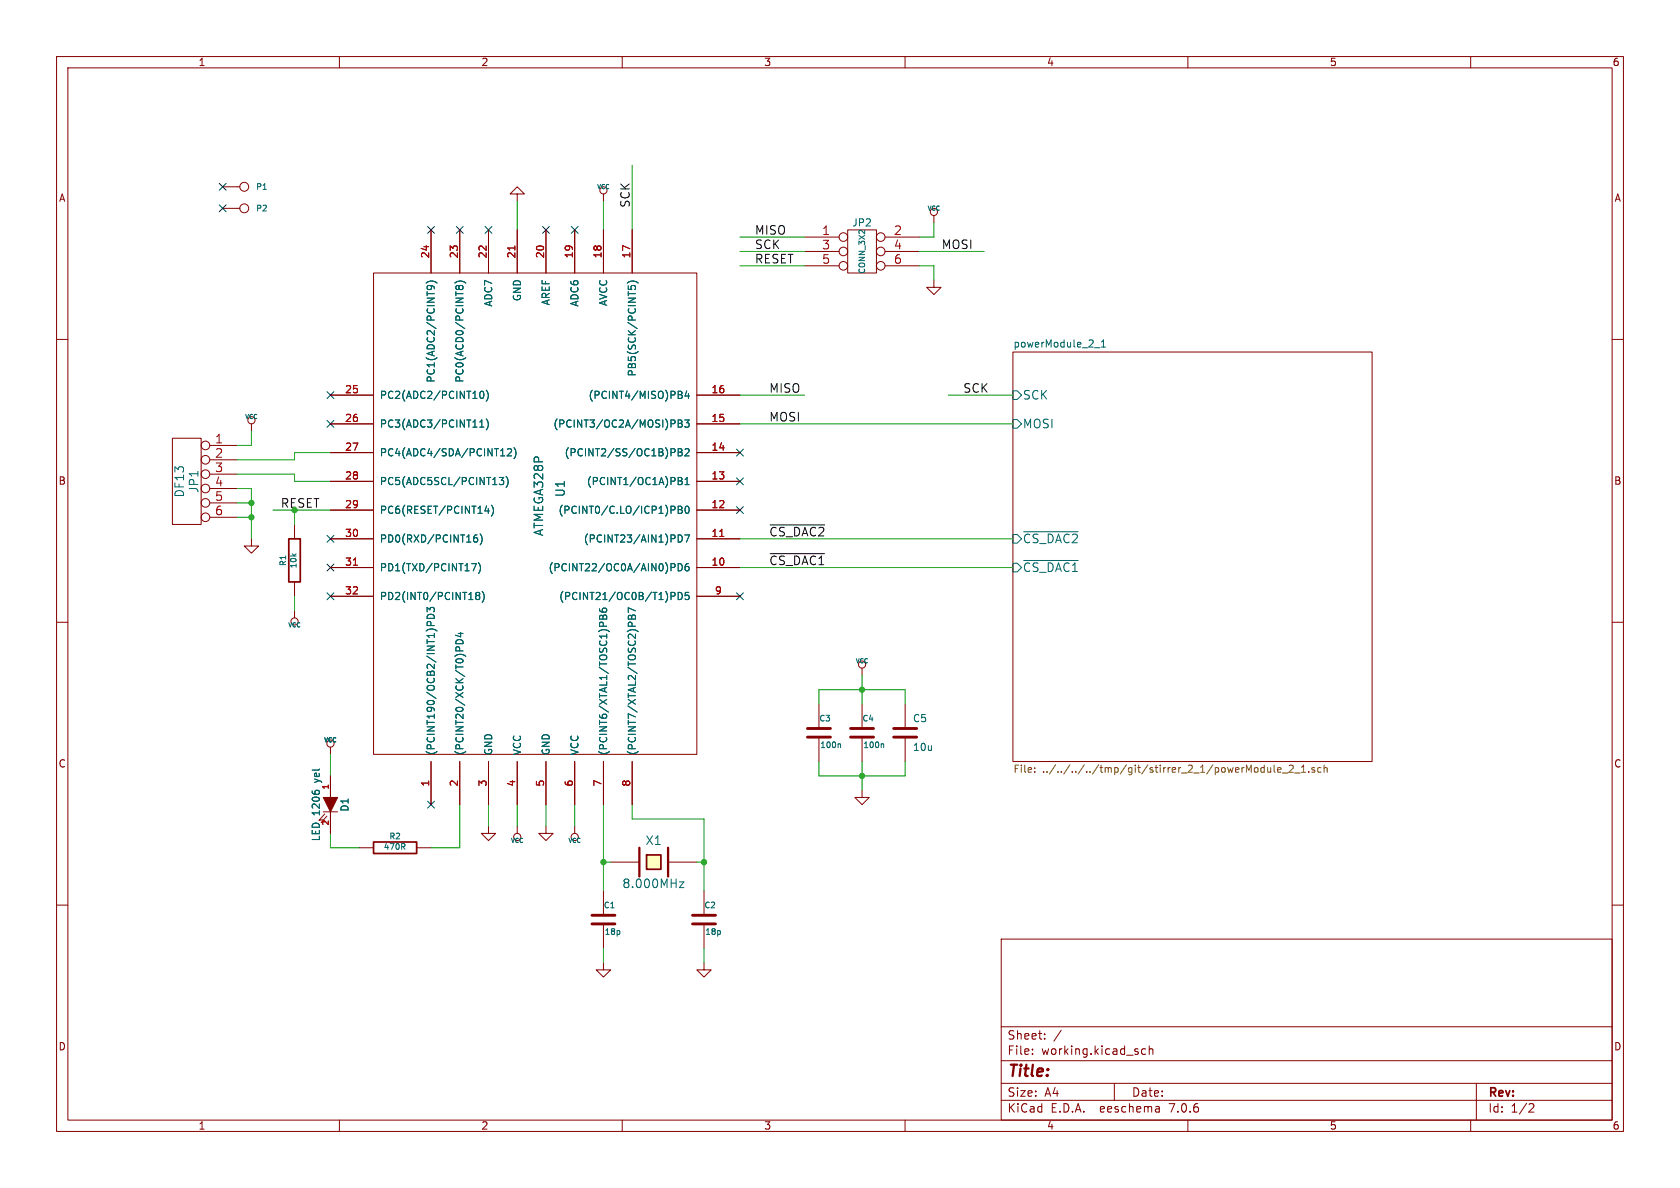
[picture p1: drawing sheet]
(kicad_sch (version 20230121) (generator eeschema)

 (paper "A4")

 (lib_symbols
  (symbol "stirrer_2_1-rescue:ATMEGA328/P_32TQFP" (pin_names (offset 1.016)) (in_bom yes) (on_board yes)
   (property "Reference" "U" (at 1.27 -5.08 0) (effects (font (size 1.524 1.524))))
   (property "Value" "ATMEGA328/P_32TQFP" (at 0 -1.27 0) (effects (font (size 1.524 1.524))))
   (property "Footprint" "" (at 0 0 0) (effects (font (size 1.524 1.524))))
   (property "Datasheet" "" (at 0 0 0) (effects (font (size 1.524 1.524))))
   (symbol "ATMEGA328/P_32TQFP_0_1"
    (rectangle (start -45.72 27.94) (end 39.37 -29.21) (stroke (width 0) (type solid)) (fill (type none))))
   (symbol "ATMEGA328/P_32TQFP_1_1"
    (pin passive line (at -54.61 17.78 0) (length 7.62) (name "(PCINT190/OCB2/INT1)PD3" (effects (font (size 1.27 1.27)))) (number "1" (effects (font (size 1.27 1.27)))))
    (pin passive line (at -12.7 -36.83 90) (length 7.62) (name "(PCINT22/OC0A/AIN0)PD6" (effects (font (size 1.27 1.27)))) (number "10" (effects (font (size 1.27 1.27)))))
    (pin passive line (at -7.62 -36.83 90) (length 7.62) (name "(PCINT23/AIN1)PD7" (effects (font (size 1.27 1.27)))) (number "11" (effects (font (size 1.27 1.27)))))
    (pin passive line (at -2.54 -36.83 90) (length 7.62) (name "(PCINT0/C.LO/ICP1)PB0" (effects (font (size 1.27 1.27)))) (number "12" (effects (font (size 1.27 1.27)))))
    (pin passive line (at 2.54 -36.83 90) (length 7.62) (name "(PCINT1/OC1A)PB1" (effects (font (size 1.27 1.27)))) (number "13" (effects (font (size 1.27 1.27)))))
    (pin passive line (at 7.62 -36.83 90) (length 7.62) (name "(PCINT2/SS/OC1B)PB2" (effects (font (size 1.27 1.27)))) (number "14" (effects (font (size 1.27 1.27)))))
    (pin passive line (at 12.7 -36.83 90) (length 7.62) (name "(PCINT3/OC2A/MOSI)PB3" (effects (font (size 1.27 1.27)))) (number "15" (effects (font (size 1.27 1.27)))))
    (pin passive line (at 17.78 -36.83 90) (length 7.62) (name "(PCINT4/MISO)PB4" (effects (font (size 1.27 1.27)))) (number "16" (effects (font (size 1.27 1.27)))))
    (pin passive line (at 46.99 -17.78 180) (length 7.62) (name "PB5(SCK/PCINT5)" (effects (font (size 1.27 1.27)))) (number "17" (effects (font (size 1.27 1.27)))))
    (pin passive line (at 46.99 -12.7 180) (length 7.62) (name "AVCC" (effects (font (size 1.27 1.27)))) (number "18" (effects (font (size 1.27 1.27)))))
    (pin passive line (at 46.99 -7.62 180) (length 7.62) (name "ADC6" (effects (font (size 1.27 1.27)))) (number "19" (effects (font (size 1.27 1.27)))))
    (pin passive line (at -54.61 12.7 0) (length 7.62) (name "(PCINT20/XCK/T0)PD4" (effects (font (size 1.27 1.27)))) (number "2" (effects (font (size 1.27 1.27)))))
    (pin passive line (at 46.99 -2.54 180) (length 7.62) (name "AREF" (effects (font (size 1.27 1.27)))) (number "20" (effects (font (size 1.27 1.27)))))
    (pin passive line (at 46.99 2.54 180) (length 7.62) (name "GND" (effects (font (size 1.27 1.27)))) (number "21" (effects (font (size 1.27 1.27)))))
    (pin passive line (at 46.99 7.62 180) (length 7.62) (name "ADC7" (effects (font (size 1.27 1.27)))) (number "22" (effects (font (size 1.27 1.27)))))
    (pin passive line (at 46.99 12.7 180) (length 7.62) (name "PC0(ACD0/PCINT8)" (effects (font (size 1.27 1.27)))) (number "23" (effects (font (size 1.27 1.27)))))
    (pin passive line (at 46.99 17.78 180) (length 7.62) (name "PC1(ADC2/PCINT9)" (effects (font (size 1.27 1.27)))) (number "24" (effects (font (size 1.27 1.27)))))
    (pin passive line (at 17.78 35.56 270) (length 7.62) (name "PC2(ADC2/PCINT10)" (effects (font (size 1.27 1.27)))) (number "25" (effects (font (size 1.27 1.27)))))
    (pin passive line (at 12.7 35.56 270) (length 7.62) (name "PC3(ADC3/PCINT11)" (effects (font (size 1.27 1.27)))) (number "26" (effects (font (size 1.27 1.27)))))
    (pin passive line (at 7.62 35.56 270) (length 7.62) (name "PC4(ADC4/SDA/PCINT12)" (effects (font (size 1.27 1.27)))) (number "27" (effects (font (size 1.27 1.27)))))
    (pin passive line (at 2.54 35.56 270) (length 7.62) (name "PC5(ADC5SCL/PCINT13)" (effects (font (size 1.27 1.27)))) (number "28" (effects (font (size 1.27 1.27)))))
    (pin passive line (at -2.54 35.56 270) (length 7.62) (name "PC6(RESET/PCINT14)" (effects (font (size 1.27 1.27)))) (number "29" (effects (font (size 1.27 1.27)))))
    (pin passive line (at -54.61 7.62 0) (length 7.62) (name "GND" (effects (font (size 1.27 1.27)))) (number "3" (effects (font (size 1.27 1.27)))))
    (pin passive line (at -7.62 35.56 270) (length 7.62) (name "PD0(RXD/PCINT16)" (effects (font (size 1.27 1.27)))) (number "30" (effects (font (size 1.27 1.27)))))
    (pin passive line (at -12.7 35.56 270) (length 7.62) (name "PD1(TXD/PCINT17)" (effects (font (size 1.27 1.27)))) (number "31" (effects (font (size 1.27 1.27)))))
    (pin passive line (at -17.78 35.56 270) (length 7.62) (name "PD2(INT0/PCINT18)" (effects (font (size 1.27 1.27)))) (number "32" (effects (font (size 1.27 1.27)))))
    (pin passive line (at -54.61 2.54 0) (length 7.62) (name "VCC" (effects (font (size 1.27 1.27)))) (number "4" (effects (font (size 1.27 1.27)))))
    (pin passive line (at -54.61 -2.54 0) (length 7.62) (name "GND" (effects (font (size 1.27 1.27)))) (number "5" (effects (font (size 1.27 1.27)))))
    (pin passive line (at -54.61 -7.62 0) (length 7.62) (name "VCC" (effects (font (size 1.27 1.27)))) (number "6" (effects (font (size 1.27 1.27)))))
    (pin passive line (at -54.61 -12.7 0) (length 7.62) (name "(PCINT6/XTAL1/TOSC1)PB6" (effects (font (size 1.27 1.27)))) (number "7" (effects (font (size 1.27 1.27)))))
    (pin passive line (at -54.61 -17.78 0) (length 7.62) (name "(PCINT7/XTAL2/TOSC2)PB7" (effects (font (size 1.27 1.27)))) (number "8" (effects (font (size 1.27 1.27)))))
    (pin passive line (at -17.78 -36.83 90) (length 7.62) (name "(PCINT21/OC0B/T1)PD5" (effects (font (size 1.27 1.27)))) (number "9" (effects (font (size 1.27 1.27)))))))
  (symbol "stirrer_2_1-rescue:C" (pin_numbers hide) (pin_names (offset 0.254)) (in_bom yes) (on_board yes)
   (property "Reference" "C" (at 1.27 2.54 0) (effects (font (size 1.27 1.27)) (justify left)))
   (property "Value" "C" (at 1.27 -2.54 0) (effects (font (size 1.27 1.27)) (justify left)))
   (property "Footprint" "" (at 0.9652 -3.81 0) (effects (font (size 0.762 0.762))))
   (property "Datasheet" "" (at 0 0 0) (effects (font (size 1.524 1.524))))
   (symbol "C_0_1"
    (polyline (pts (xy -2.032 -0.762) (xy 2.032 -0.762)) (stroke (width 0.508) (type solid)) (fill (type none)))
    (polyline (pts (xy -2.032 0.762) (xy 2.032 0.762)) (stroke (width 0.508) (type solid)) (fill (type none))))
   (symbol "C_1_1"
    (pin passive line (at 0 5.08 270) (length 4.318) (name "~" (effects (font (size 1.016 1.016)))) (number "1" (effects (font (size 1.016 1.016)))))
    (pin passive line (at 0 -5.08 90) (length 4.318) (name "~" (effects (font (size 1.016 1.016)))) (number "2" (effects (font (size 1.016 1.016)))))))
  (symbol "stirrer_2_1-rescue:CONN_1" (pin_numbers hide) (pin_names (offset 0.762) hide) (in_bom yes) (on_board yes)
   (property "Reference" "P" (at 2.032 0 0) (effects (font (size 1.016 1.016)) (justify left)))
   (property "Value" "CONN_1" (at 0 1.397 0) (effects (font (size 0.762 0.762)) hide))
   (property "Footprint" "" (at 0 0 0) (effects (font (size 1.524 1.524))))
   (property "Datasheet" "" (at 0 0 0) (effects (font (size 1.524 1.524))))
   (symbol "CONN_1_0_1"
    (polyline (pts (xy -0.762 0) (xy -1.27 0)) (stroke (width 0) (type solid)) (fill (type none)))
    (circle (center 0 0) (radius 0.7874) (stroke (width 0) (type solid)) (fill (type none))))
   (symbol "CONN_1_1_1"
    (pin passive line (at -3.81 0 0) (length 2.54) (name "1" (effects (font (size 1.524 1.524)))) (number "1" (effects (font (size 1.524 1.524)))))))
  (symbol "stirrer_2_1-rescue:CONN_3X2" (pin_names (offset 1.016) hide) (in_bom yes) (on_board yes)
   (property "Reference" "P" (at 0 6.35 0) (effects (font (size 1.27 1.27))))
   (property "Value" "CONN_3X2" (at 0 1.27 90) (effects (font (size 1.016 1.016))))
   (property "Footprint" "" (at 0 0 0) (effects (font (size 1.524 1.524))))
   (property "Datasheet" "" (at 0 0 0) (effects (font (size 1.524 1.524))))
   (symbol "CONN_3X2_0_1"
    (rectangle (start -2.54 5.08) (end 2.54 -2.54) (stroke (width 0) (type solid)) (fill (type none))))
   (symbol "CONN_3X2_1_1"
    (pin passive inverted (at -10.16 3.81 0) (length 7.62) (name "1" (effects (font (size 1.524 1.524)))) (number "1" (effects (font (size 1.524 1.524)))))
    (pin passive inverted (at 10.16 3.81 180) (length 7.62) (name "2" (effects (font (size 1.524 1.524)))) (number "2" (effects (font (size 1.524 1.524)))))
    (pin passive inverted (at -10.16 1.27 0) (length 7.62) (name "3" (effects (font (size 1.524 1.524)))) (number "3" (effects (font (size 1.524 1.524)))))
    (pin passive inverted (at 10.16 1.27 180) (length 7.62) (name "4" (effects (font (size 1.524 1.524)))) (number "4" (effects (font (size 1.524 1.524)))))
    (pin passive inverted (at -10.16 -1.27 0) (length 7.62) (name "5" (effects (font (size 1.524 1.524)))) (number "5" (effects (font (size 1.524 1.524)))))
    (pin passive inverted (at 10.16 -1.27 180) (length 7.62) (name "6" (effects (font (size 1.524 1.524)))) (number "6" (effects (font (size 1.524 1.524)))))))
  (symbol "stirrer_2_1-rescue:CONN_6" (pin_names (offset 0.762) hide) (in_bom yes) (on_board yes)
   (property "Reference" "P" (at -1.27 0 90) (effects (font (size 1.524 1.524))))
   (property "Value" "CONN_6" (at 1.27 0 90) (effects (font (size 1.524 1.524))))
   (property "Footprint" "" (at 0 0 0) (effects (font (size 1.524 1.524))))
   (property "Datasheet" "" (at 0 0 0) (effects (font (size 1.524 1.524))))
   (symbol "CONN_6_0_1"
    (rectangle (start -2.54 7.62) (end 2.54 -7.62) (stroke (width 0) (type solid)) (fill (type none))))
   (symbol "CONN_6_1_1"
    (pin passive inverted (at -8.89 6.35 0) (length 6.35) (name "1" (effects (font (size 1.524 1.524)))) (number "1" (effects (font (size 1.524 1.524)))))
    (pin passive inverted (at -8.89 3.81 0) (length 6.35) (name "2" (effects (font (size 1.524 1.524)))) (number "2" (effects (font (size 1.524 1.524)))))
    (pin passive inverted (at -8.89 1.27 0) (length 6.35) (name "3" (effects (font (size 1.524 1.524)))) (number "3" (effects (font (size 1.524 1.524)))))
    (pin passive inverted (at -8.89 -1.27 0) (length 6.35) (name "4" (effects (font (size 1.524 1.524)))) (number "4" (effects (font (size 1.524 1.524)))))
    (pin passive inverted (at -8.89 -3.81 0) (length 6.35) (name "5" (effects (font (size 1.524 1.524)))) (number "5" (effects (font (size 1.524 1.524)))))
    (pin passive inverted (at -8.89 -6.35 0) (length 6.35) (name "6" (effects (font (size 1.524 1.524)))) (number "6" (effects (font (size 1.524 1.524)))))))
  (symbol "stirrer_2_1-rescue:CRYSTAL" (pin_numbers hide) (pin_names (offset 1.016) hide) (in_bom yes) (on_board yes)
   (property "Reference" "X" (at 0 3.81 0) (effects (font (size 1.27 1.27))))
   (property "Value" "CRYSTAL" (at 0 -3.81 0) (effects (font (size 1.27 1.27))))
   (property "Footprint" "" (at 0 0 0) (effects (font (size 1.524 1.524))))
   (property "Datasheet" "" (at 0 0 0) (effects (font (size 1.524 1.524))))
   (symbol "CRYSTAL_0_1"
    (polyline (pts (xy -2.54 2.54) (xy -2.54 -2.54)) (stroke (width 0.4064) (type solid)) (fill (type none)))
    (polyline (pts (xy 2.54 2.54) (xy 2.54 -2.54)) (stroke (width 0.4064) (type solid)) (fill (type none)))
    (polyline (pts (xy -1.27 1.27) (xy 1.27 1.27) (xy 1.27 -1.27) (xy -1.27 -1.27) (xy -1.27 1.27)) (stroke (width 0.3048) (type solid)) (fill (type background))))
   (symbol "CRYSTAL_1_1"
    (pin passive line (at -7.62 0 0) (length 5.08) (name "1" (effects (font (size 1.016 1.016)))) (number "1" (effects (font (size 1.016 1.016)))))
    (pin passive line (at 7.62 0 180) (length 5.08) (name "2" (effects (font (size 1.016 1.016)))) (number "2" (effects (font (size 1.016 1.016)))))))
  (symbol "stirrer_2_1-rescue:GND" (power) (pin_names (offset 0)) (in_bom yes) (on_board yes)
   (property "Reference" "#PWR" (at 0 -6.35 0) (effects (font (size 1.524 1.524)) hide))
   (property "Value" "GND" (at 0 -3.81 0) (effects (font (size 1.524 1.524))))
   (property "Footprint" "" (at 0 0 0) (effects (font (size 1.524 1.524))))
   (property "Datasheet" "" (at 0 0 0) (effects (font (size 1.524 1.524))))
   (symbol "GND_0_1"
    (polyline (pts (xy 0 0) (xy 0 -1.27) (xy 1.27 -1.27) (xy 0 -2.54) (xy -1.27 -1.27) (xy 0 -1.27)) (stroke (width 0) (type solid)) (fill (type none))))
   (symbol "GND_1_1"
    (pin power_in line (at 0 0 270) (length 0) hide (name "GND" (effects (font (size 1.27 1.27)))) (number "1" (effects (font (size 1.27 1.27)))))))
  (symbol "stirrer_2_1-rescue:LED" (pin_names (offset 1.016) hide) (in_bom yes) (on_board yes)
   (property "Reference" "D" (at 0 2.54 0) (effects (font (size 1.27 1.27))))
   (property "Value" "LED" (at 0 -2.54 0) (effects (font (size 1.27 1.27))))
   (property "Footprint" "" (at 0 0 0) (effects (font (size 1.524 1.524))))
   (property "Datasheet" "" (at 0 0 0) (effects (font (size 1.524 1.524))))
   (symbol "LED_0_1"
    (polyline (pts (xy 1.27 1.27) (xy 1.27 -1.27)) (stroke (width 0) (type solid)) (fill (type none)))
    (polyline (pts (xy -1.27 1.27) (xy 1.27 0) (xy -1.27 -1.27)) (stroke (width 0) (type solid)) (fill (type outline)))
    (polyline (pts (xy 1.651 -1.016) (xy 2.794 -2.032) (xy 2.667 -1.397)) (stroke (width 0) (type solid)) (fill (type none)))
    (polyline (pts (xy 2.032 -0.635) (xy 3.175 -1.651) (xy 3.048 -1.016)) (stroke (width 0) (type solid)) (fill (type none))))
   (symbol "LED_1_1"
    (pin passive line (at -5.08 0 0) (length 3.81) (name "A" (effects (font (size 1.016 1.016)))) (number "1" (effects (font (size 1.016 1.016)))))
    (pin passive line (at 5.08 0 180) (length 3.81) (name "K" (effects (font (size 1.016 1.016)))) (number "2" (effects (font (size 1.016 1.016)))))))
  (symbol "stirrer_2_1-rescue:R" (pin_numbers hide) (pin_names (offset 0)) (in_bom yes) (on_board yes)
   (property "Reference" "R" (at 2.032 0 90) (effects (font (size 1.27 1.27))))
   (property "Value" "R" (at 0.1778 0.0254 90) (effects (font (size 1.27 1.27))))
   (property "Footprint" "" (at -1.778 0 90) (effects (font (size 0.762 0.762))))
   (property "Datasheet" "" (at 0 0 0) (effects (font (size 0.762 0.762))))
   (symbol "R_0_1"
    (rectangle (start -1.016 3.81) (end 1.016 -3.81) (stroke (width 0.3048) (type solid)) (fill (type none))))
   (symbol "R_1_1"
    (pin passive line (at 0 6.35 270) (length 2.54) (name "~" (effects (font (size 1.524 1.524)))) (number "1" (effects (font (size 1.524 1.524)))))
    (pin passive line (at 0 -6.35 90) (length 2.54) (name "~" (effects (font (size 1.524 1.524)))) (number "2" (effects (font (size 1.524 1.524)))))))
  (symbol "stirrer_2_1-rescue:VCC" (power) (pin_names (offset 0)) (in_bom yes) (on_board yes)
   (property "Reference" "#PWR" (at 0 -3.81 0) (effects (font (size 1.524 1.524)) hide))
   (property "Value" "VCC" (at 0 3.81 0) (effects (font (size 1.524 1.524))))
   (property "Footprint" "" (at 0 0 0) (effects (font (size 1.524 1.524))))
   (property "Datasheet" "" (at 0 0 0) (effects (font (size 1.524 1.524))))
   (symbol "VCC_0_1"
    (polyline (pts (xy 0 0) (xy 0 1.27)) (stroke (width 0) (type solid)) (fill (type none)))
    (circle (center 0 1.905) (radius 0.635) (stroke (width 0) (type solid)) (fill (type none))))
   (symbol "VCC_1_1"
    (pin power_in line (at 0 0 90) (length 0) hide (name "VCC" (effects (font (size 1.27 1.27)))) (number "1" (effects (font (size 1.27 1.27))))))))

 (junction (at 152.4 137.16) (diameter 0) (color 0 0 0 0))
 (junction (at 152.4 121.92) (diameter 0) (color 0 0 0 0))
 (junction (at 124.46 152.4) (diameter 0) (color 0 0 0 0))
 (junction (at 106.68 152.4) (diameter 0) (color 0 0 0 0))
 (junction (at 52.07 90.17) (diameter 0) (color 0 0 0 0))
 (junction (at 44.45 91.44) (diameter 0) (color 0 0 0 0))
 (junction (at 44.45 88.9) (diameter 0) (color 0 0 0 0))

 (no_connect (at 76.2 40.64))
 (no_connect (at 101.6 40.64))
 (no_connect (at 130.81 90.17))
 (no_connect (at 58.42 69.85))
 (no_connect (at 39.37 36.83))
 (no_connect (at 86.36 40.64))
 (no_connect (at 130.81 105.41))
 (no_connect (at 96.52 40.64))
 (no_connect (at 130.81 85.09))
 (no_connect (at 130.81 80.01))
 (no_connect (at 58.42 105.41))
 (no_connect (at 58.42 95.25))
 (no_connect (at 39.37 33.02))
 (no_connect (at 76.2 142.24))
 (no_connect (at 58.42 100.33))
 (no_connect (at 81.28 40.64))
 (no_connect (at 58.42 74.93))

 (wire (pts (xy 41.91 83.82) (xy 52.07 83.82)) (stroke (width 0) (type default)))
 (wire (pts (xy 106.68 142.24) (xy 106.68 152.4)) (stroke (width 0) (type default)))
 (wire (pts (xy 106.68 152.4) (xy 106.68 157.48)) (stroke (width 0) (type default)))
 (wire (pts (xy 152.4 134.62) (xy 152.4 137.16)) (stroke (width 0) (type default)))
 (wire (pts (xy 152.4 137.16) (xy 160.02 137.16)) (stroke (width 0) (type default)))
 (wire (pts (xy 160.02 121.92) (xy 160.02 124.46)) (stroke (width 0) (type default)))
 (wire (pts (xy 106.68 40.64) (xy 106.68 35.56)) (stroke (width 0) (type default)))
 (wire (pts (xy 142.24 44.45) (xy 130.81 44.45)) (stroke (width 0) (type default)))
 (wire (pts (xy 96.52 142.24) (xy 96.52 146.05)) (stroke (width 0) (type default)))
 (wire (pts (xy 52.07 81.28) (xy 52.07 80.01)) (stroke (width 0) (type default)))
 (wire (pts (xy 124.46 152.4) (xy 124.46 157.48)) (stroke (width 0) (type default)))
 (wire (pts (xy 124.46 144.78) (xy 124.46 152.4)) (stroke (width 0) (type default)))
 (wire (pts (xy 179.07 69.85) (xy 167.64 69.85)) (stroke (width 0) (type default)))
 (wire (pts (xy 130.81 95.25) (xy 179.07 95.25)) (stroke (width 0) (type default)))
 (wire (pts (xy 111.76 144.78) (xy 124.46 144.78)) (stroke (width 0) (type default)))
 (wire (pts (xy 44.45 78.74) (xy 44.45 76.2)) (stroke (width 0) (type default)))
 (wire (pts (xy 130.81 74.93) (xy 179.07 74.93)) (stroke (width 0) (type default)))
 (wire (pts (xy 142.24 46.99) (xy 130.81 46.99)) (stroke (width 0) (type default)))
 (wire (pts (xy 52.07 105.41) (xy 52.07 107.95)) (stroke (width 0) (type default)))
 (wire (pts (xy 52.07 80.01) (xy 58.42 80.01)) (stroke (width 0) (type default)))
 (wire (pts (xy 44.45 91.44) (xy 44.45 95.25)) (stroke (width 0) (type default)))
 (wire (pts (xy 111.76 142.24) (xy 111.76 144.78)) (stroke (width 0) (type default)))
 (wire (pts (xy 52.07 92.71) (xy 52.07 90.17)) (stroke (width 0) (type default)))
 (wire (pts (xy 81.28 142.24) (xy 81.28 149.86)) (stroke (width 0) (type default)))
 (wire (pts (xy 152.4 119.38) (xy 152.4 121.92)) (stroke (width 0) (type default)))
 (wire (pts (xy 106.68 152.4) (xy 107.95 152.4)) (stroke (width 0) (type default)))
 (wire (pts (xy 124.46 152.4) (xy 123.19 152.4)) (stroke (width 0) (type default)))
 (wire (pts (xy 165.1 41.91) (xy 165.1 39.37)) (stroke (width 0) (type default)))
 (wire (pts (xy 44.45 86.36) (xy 44.45 88.9)) (stroke (width 0) (type default)))
 (wire (pts (xy 111.76 40.64) (xy 111.76 29.21)) (stroke (width 0) (type default)))
 (wire (pts (xy 86.36 142.24) (xy 86.36 146.05)) (stroke (width 0) (type default)))
 (wire (pts (xy 41.91 81.28) (xy 52.07 81.28)) (stroke (width 0) (type default)))
 (wire (pts (xy 162.56 41.91) (xy 165.1 41.91)) (stroke (width 0) (type default)))
 (wire (pts (xy 130.81 69.85) (xy 142.24 69.85)) (stroke (width 0) (type default)))
 (wire (pts (xy 41.91 91.44) (xy 44.45 91.44)) (stroke (width 0) (type default)))
 (wire (pts (xy 144.78 121.92) (xy 152.4 121.92)) (stroke (width 0) (type default)))
 (wire (pts (xy 162.56 44.45) (xy 173.99 44.45)) (stroke (width 0) (type default)))
 (wire (pts (xy 152.4 121.92) (xy 152.4 124.46)) (stroke (width 0) (type default)))
 (wire (pts (xy 160.02 137.16) (xy 160.02 134.62)) (stroke (width 0) (type default)))
 (wire (pts (xy 106.68 167.64) (xy 106.68 170.18)) (stroke (width 0) (type default)))
 (wire (pts (xy 52.07 83.82) (xy 52.07 85.09)) (stroke (width 0) (type default)))
 (wire (pts (xy 165.1 46.99) (xy 165.1 49.53)) (stroke (width 0) (type default)))
 (wire (pts (xy 101.6 142.24) (xy 101.6 146.05)) (stroke (width 0) (type default)))
 (wire (pts (xy 52.07 90.17) (xy 58.42 90.17)) (stroke (width 0) (type default)))
 (wire (pts (xy 81.28 149.86) (xy 76.2 149.86)) (stroke (width 0) (type default)))
 (wire (pts (xy 91.44 142.24) (xy 91.44 146.05)) (stroke (width 0) (type default)))
 (wire (pts (xy 144.78 134.62) (xy 144.78 137.16)) (stroke (width 0) (type default)))
 (wire (pts (xy 152.4 121.92) (xy 160.02 121.92)) (stroke (width 0) (type default)))
 (wire (pts (xy 58.42 133.35) (xy 58.42 137.16)) (stroke (width 0) (type default)))
 (wire (pts (xy 144.78 137.16) (xy 152.4 137.16)) (stroke (width 0) (type default)))
 (wire (pts (xy 130.81 100.33) (xy 179.07 100.33)) (stroke (width 0) (type default)))
 (wire (pts (xy 41.91 78.74) (xy 44.45 78.74)) (stroke (width 0) (type default)))
 (wire (pts (xy 63.5 149.86) (xy 58.42 149.86)) (stroke (width 0) (type default)))
 (wire (pts (xy 41.91 86.36) (xy 44.45 86.36)) (stroke (width 0) (type default)))
 (wire (pts (xy 52.07 85.09) (xy 58.42 85.09)) (stroke (width 0) (type default)))
 (wire (pts (xy 91.44 40.64) (xy 91.44 35.56)) (stroke (width 0) (type default)))
 (wire (pts (xy 124.46 167.64) (xy 124.46 170.18)) (stroke (width 0) (type default)))
 (wire (pts (xy 44.45 88.9) (xy 44.45 91.44)) (stroke (width 0) (type default)))
 (wire (pts (xy 152.4 137.16) (xy 152.4 139.7)) (stroke (width 0) (type default)))
 (wire (pts (xy 144.78 121.92) (xy 144.78 124.46)) (stroke (width 0) (type default)))
 (wire (pts (xy 130.81 41.91) (xy 142.24 41.91)) (stroke (width 0) (type default)))
 (wire (pts (xy 58.42 149.86) (xy 58.42 147.32)) (stroke (width 0) (type default)))
 (wire (pts (xy 41.91 88.9) (xy 44.45 88.9)) (stroke (width 0) (type default)))
 (wire (pts (xy 48.26 90.17) (xy 52.07 90.17)) (stroke (width 0) (type default)))
 (wire (pts (xy 162.56 46.99) (xy 165.1 46.99)) (stroke (width 0) (type default)))

 (label "MISO" (at 135.89 69.85 0) (effects (font (size 1.524 1.524)) (justify left bottom)))
 (label "RESET" (at 49.53 90.17 0) (effects (font (size 1.524 1.524)) (justify left bottom)))
 (label "MOSI" (at 135.89 74.93 0) (effects (font (size 1.524 1.524)) (justify left bottom)))
 (label "MOSI" (at 166.37 44.45 0) (effects (font (size 1.524 1.524)) (justify left bottom)))
 (label "SCK" (at 170.18 69.85 0) (effects (font (size 1.524 1.524)) (justify left bottom)))
 (label "RESET" (at 133.35 46.99 0) (effects (font (size 1.524 1.524)) (justify left bottom)))
 (label "MISO" (at 133.35 41.91 0) (effects (font (size 1.524 1.524)) (justify left bottom)))
 (label "~{CS_DAC1}" (at 135.89 100.33 0) (effects (font (size 1.524 1.524)) (justify left bottom)))
 (label "SCK" (at 133.35 44.45 0) (effects (font (size 1.524 1.524)) (justify left bottom)))
 (label "~{CS_DAC2}" (at 135.89 95.25 0) (effects (font (size 1.524 1.524)) (justify left bottom)))
 (label "SCK" (at 111.76 36.83 90) (effects (font (size 1.524 1.524)) (justify left bottom)))

 (symbol (lib_id "stirrer_2_1-rescue:ATMEGA328/P_32TQFP") (at 93.98 87.63 90) (unit 1) (in_bom yes) (on_board yes) (dnp no)
  (property "Reference" "U1" (at 99.06 86.36 0) (effects (font (size 1.524 1.524))))
  (property "Value" "ATMEGA328P" (at 95.25 87.63 0) (effects (font (size 1.524 1.524))))
  (property "Footprint" "Housings_QFP:TQFP-32_7x7mm_Pitch0.8mm" (at 93.98 87.63 0) (effects (font (size 1.524 1.524)) hide))
  (property "Datasheet" "" (at 93.98 87.63 0) (effects (font (size 1.524 1.524))))
  (property "Part Number" "ATMEGA328P-AU" (at 93.98 87.63 0) (effects (font (size 1.524 1.524)) hide))
  (property "Order Code" "171-5486" (at 93.98 87.63 0) (effects (font (size 1.524 1.524)) hide)) (pin "1") (pin "10") (pin "11") (pin "12") (pin "13") (pin "14") (pin "15") (pin "16") (pin "17") (pin "18") (pin "19") (pin "2") (pin "20") (pin "21") (pin "22") (pin "23") (pin "24") (pin "25") (pin "26") (pin "27") (pin "28") (pin "29") (pin "3") (pin "30") (pin "31") (pin "32") (pin "4") (pin "5") (pin "6") (pin "7") (pin "8") (pin "9"))

 (symbol (lib_id "stirrer_2_1-rescue:CRYSTAL") (at 115.57 152.4 0) (unit 1) (in_bom yes) (on_board yes) (dnp no)
  (property "Reference" "X1" (at 115.57 148.59 0) (effects (font (size 1.524 1.524))))
  (property "Value" "8.000MHz" (at 115.57 156.21 0) (effects (font (size 1.524 1.524))))
  (property "Footprint" "Crystals_Oscillators_SMD:Q_49U3HMS" (at 115.57 152.4 0) (effects (font (size 1.524 1.524)) hide))
  (property "Datasheet" "" (at 115.57 152.4 0) (effects (font (size 1.524 1.524))))
  (property "Part Number" "9C-8.000MAAJ-T" (at 115.57 152.4 0) (effects (font (size 1.524 1.524)) hide))
  (property "Order Code" "184-2346" (at 115.57 152.4 0) (effects (font (size 1.524 1.524)) hide)) (pin "1") (pin "2"))

 (symbol (lib_id "stirrer_2_1-rescue:C") (at 124.46 162.56 0) (unit 1) (in_bom yes) (on_board yes) (dnp no)
  (property "Reference" "C2" (at 124.46 160.02 0) (effects (font (size 1.016 1.016)) (justify left)))
  (property "Value" "18p" (at 124.6124 164.719 0) (effects (font (size 1.016 1.016)) (justify left)))
  (property "Footprint" "Capacitors_SMD:C_0805_HandSoldering" (at 125.4252 166.37 0) (effects (font (size 0.762 0.762)) hide))
  (property "Datasheet" "" (at 124.46 162.56 0) (effects (font (size 1.524 1.524))))
  (property "Part Number" "MC0805N180J500CT" (at 124.46 162.56 0) (effects (font (size 1.524 1.524)) hide))
  (property "Order Code" "175-9194" (at 124.46 162.56 0) (effects (font (size 1.524 1.524)) hide)) (pin "1") (pin "2"))

 (symbol (lib_id "stirrer_2_1-rescue:C") (at 106.68 162.56 0) (unit 1) (in_bom yes) (on_board yes) (dnp no)
  (property "Reference" "C1" (at 106.68 160.02 0) (effects (font (size 1.016 1.016)) (justify left)))
  (property "Value" "18p" (at 106.8324 164.719 0) (effects (font (size 1.016 1.016)) (justify left)))
  (property "Footprint" "Capacitors_SMD:C_0805_HandSoldering" (at 107.6452 166.37 0) (effects (font (size 0.762 0.762)) hide))
  (property "Datasheet" "" (at 106.68 162.56 0) (effects (font (size 1.524 1.524))))
  (property "Part Number" "MC0805N180J500CT" (at 106.68 162.56 0) (effects (font (size 1.524 1.524)) hide))
  (property "Order Code" "175-9194" (at 106.68 162.56 0) (effects (font (size 1.524 1.524)) hide)) (pin "1") (pin "2"))

 (symbol (lib_id "stirrer_2_1-rescue:GND") (at 124.46 170.18 0) (unit 1) (in_bom yes) (on_board yes) (dnp no)
  (property "Reference" "#PWR01" (at 124.46 170.18 0) (effects (font (size 0.762 0.762)) hide))
  (property "Value" "GND" (at 124.46 171.958 0) (effects (font (size 0.762 0.762)) hide))
  (property "Footprint" "" (at 124.46 170.18 0) (effects (font (size 1.524 1.524))))
  (property "Datasheet" "" (at 124.46 170.18 0) (effects (font (size 1.524 1.524)))) (pin "1"))

 (symbol (lib_id "stirrer_2_1-rescue:GND") (at 106.68 170.18 0) (unit 1) (in_bom yes) (on_board yes) (dnp no)
  (property "Reference" "#PWR02" (at 106.68 170.18 0) (effects (font (size 0.762 0.762)) hide))
  (property "Value" "GND" (at 106.68 171.958 0) (effects (font (size 0.762 0.762)) hide))
  (property "Footprint" "" (at 106.68 170.18 0) (effects (font (size 1.524 1.524))))
  (property "Datasheet" "" (at 106.68 170.18 0) (effects (font (size 1.524 1.524)))) (pin "1"))

 (symbol (lib_id "stirrer_2_1-rescue:VCC") (at 101.6 146.05 180) (unit 1) (in_bom yes) (on_board yes) (dnp no)
  (property "Reference" "#PWR03" (at 101.6 148.59 0) (effects (font (size 0.762 0.762)) hide))
  (property "Value" "VCC" (at 101.6 148.59 0) (effects (font (size 0.762 0.762))))
  (property "Footprint" "" (at 101.6 146.05 0) (effects (font (size 1.524 1.524))))
  (property "Datasheet" "" (at 101.6 146.05 0) (effects (font (size 1.524 1.524)))) (pin "1"))

 (symbol (lib_id "stirrer_2_1-rescue:VCC") (at 91.44 146.05 180) (unit 1) (in_bom yes) (on_board yes) (dnp no)
  (property "Reference" "#PWR04" (at 91.44 148.59 0) (effects (font (size 0.762 0.762)) hide))
  (property "Value" "VCC" (at 91.44 148.59 0) (effects (font (size 0.762 0.762))))
  (property "Footprint" "" (at 91.44 146.05 0) (effects (font (size 1.524 1.524))))
  (property "Datasheet" "" (at 91.44 146.05 0) (effects (font (size 1.524 1.524)))) (pin "1"))

 (symbol (lib_id "stirrer_2_1-rescue:GND") (at 96.52 146.05 0) (unit 1) (in_bom yes) (on_board yes) (dnp no)
  (property "Reference" "#PWR05" (at 96.52 146.05 0) (effects (font (size 0.762 0.762)) hide))
  (property "Value" "GND" (at 96.52 147.828 0) (effects (font (size 0.762 0.762)) hide))
  (property "Footprint" "" (at 96.52 146.05 0) (effects (font (size 1.524 1.524))))
  (property "Datasheet" "" (at 96.52 146.05 0) (effects (font (size 1.524 1.524)))) (pin "1"))

 (symbol (lib_id "stirrer_2_1-rescue:GND") (at 86.36 146.05 0) (unit 1) (in_bom yes) (on_board yes) (dnp no)
  (property "Reference" "#PWR06" (at 86.36 146.05 0) (effects (font (size 0.762 0.762)) hide))
  (property "Value" "GND" (at 86.36 147.828 0) (effects (font (size 0.762 0.762)) hide))
  (property "Footprint" "" (at 86.36 146.05 0) (effects (font (size 1.524 1.524))))
  (property "Datasheet" "" (at 86.36 146.05 0) (effects (font (size 1.524 1.524)))) (pin "1"))

 (symbol (lib_id "stirrer_2_1-rescue:CONN_3X2") (at 152.4 45.72 0) (unit 1) (in_bom yes) (on_board yes) (dnp no)
  (property "Reference" "JP2" (at 152.4 39.37 0) (effects (font (size 1.27 1.27))))
  (property "Value" "CONN_3X2" (at 152.4 44.45 90) (effects (font (size 1.016 1.016))))
  (property "Footprint" "Pin_Headers:Pin_Header_Straight_2x03" (at 152.4 45.72 0) (effects (font (size 1.524 1.524)) hide))
  (property "Datasheet" "" (at 152.4 45.72 0) (effects (font (size 1.524 1.524))))
  (property "Part Number" "M20-9980346" (at 152.4 45.72 0) (effects (font (size 1.524 1.524)) hide))
  (property "Order Code" "102-2231" (at 152.4 45.72 0) (effects (font (size 1.524 1.524)) hide)) (pin "1") (pin "2") (pin "3") (pin "4") (pin "5") (pin "6"))

 (symbol (lib_id "stirrer_2_1-rescue:R") (at 52.07 99.06 180) (unit 1) (in_bom yes) (on_board yes) (dnp no)
  (property "Reference" "R1" (at 50.038 99.06 90) (effects (font (size 1.016 1.016))))
  (property "Value" "10k" (at 51.8922 99.0854 90) (effects (font (size 1.016 1.016))))
  (property "Footprint" "Resistors_SMD:R_0805_HandSoldering" (at 53.848 99.06 90) (effects (font (size 0.762 0.762)) hide))
  (property "Datasheet" "" (at 52.07 99.06 0) (effects (font (size 0.762 0.762))))
  (property "Part Number" "MCMR08X1002FTL" (at 52.07 99.06 90) (effects (font (size 1.524 1.524)) hide))
  (property "Order Code" "207-3607" (at 52.07 99.06 90) (effects (font (size 1.524 1.524)) hide)) (pin "1") (pin "2"))

 (symbol (lib_id "stirrer_2_1-rescue:VCC") (at 52.07 107.95 180) (unit 1) (in_bom yes) (on_board yes) (dnp no)
  (property "Reference" "#PWR014" (at 52.07 110.49 0) (effects (font (size 0.762 0.762)) hide))
  (property "Value" "VCC" (at 52.07 110.49 0) (effects (font (size 0.762 0.762))))
  (property "Footprint" "" (at 52.07 107.95 0) (effects (font (size 1.524 1.524))))
  (property "Datasheet" "" (at 52.07 107.95 0) (effects (font (size 1.524 1.524)))) (pin "1"))

 (symbol (lib_id "stirrer_2_1-rescue:C") (at 144.78 129.54 0) (unit 1) (in_bom yes) (on_board yes) (dnp no)
  (property "Reference" "C3" (at 144.78 127 0) (effects (font (size 1.016 1.016)) (justify left)))
  (property "Value" "100n" (at 144.9324 131.699 0) (effects (font (size 1.016 1.016)) (justify left)))
  (property "Footprint" "Capacitors_SMD:C_0805_HandSoldering" (at 145.7452 133.35 0) (effects (font (size 0.762 0.762)) hide))
  (property "Datasheet" "" (at 144.78 129.54 0) (effects (font (size 1.524 1.524))))
  (property "Part Number" "MCCA000274" (at 144.78 129.54 0) (effects (font (size 1.524 1.524)) hide))
  (property "Order Code" "175-9143" (at 144.78 129.54 0) (effects (font (size 1.524 1.524)) hide)) (pin "1") (pin "2"))

 (symbol (lib_id "stirrer_2_1-rescue:C") (at 152.4 129.54 0) (unit 1) (in_bom yes) (on_board yes) (dnp no)
  (property "Reference" "C4" (at 152.4 127 0) (effects (font (size 1.016 1.016)) (justify left)))
  (property "Value" "100n" (at 152.5524 131.699 0) (effects (font (size 1.016 1.016)) (justify left)))
  (property "Footprint" "Capacitors_SMD:C_0805_HandSoldering" (at 153.3652 133.35 0) (effects (font (size 0.762 0.762)) hide))
  (property "Datasheet" "" (at 152.4 129.54 0) (effects (font (size 1.524 1.524))))
  (property "Part Number" "MCCA000274" (at 152.4 129.54 0) (effects (font (size 1.524 1.524)) hide))
  (property "Order Code" "175-9143" (at 152.4 129.54 0) (effects (font (size 1.524 1.524)) hide)) (pin "1") (pin "2"))

 (symbol (lib_id "stirrer_2_1-rescue:C") (at 160.02 129.54 0) (unit 1) (in_bom yes) (on_board yes) (dnp no)
  (property "Reference" "C5" (at 161.29 127 0) (effects (font (size 1.27 1.27)) (justify left)))
  (property "Value" "10u" (at 161.29 132.08 0) (effects (font (size 1.27 1.27)) (justify left)))
  (property "Footprint" "Capacitors_SMD:C_0805_HandSoldering" (at 160.02 129.54 0) (effects (font (size 1.524 1.524)) hide))
  (property "Datasheet" "" (at 160.02 129.54 0) (effects (font (size 1.524 1.524))))
  (property "Part Number" "GRM219R61C106KA73D" (at 160.02 129.54 0) (effects (font (size 1.524 1.524)) hide))
  (property "Order Code" "184-5747" (at 160.02 129.54 0) (effects (font (size 1.524 1.524)) hide)) (pin "1") (pin "2"))

 (symbol (lib_id "stirrer_2_1-rescue:VCC") (at 152.4 119.38 0) (unit 1) (in_bom yes) (on_board yes) (dnp no)
  (property "Reference" "#PWR015" (at 152.4 116.84 0) (effects (font (size 0.762 0.762)) hide))
  (property "Value" "VCC" (at 152.4 116.84 0) (effects (font (size 0.762 0.762))))
  (property "Footprint" "" (at 152.4 119.38 0) (effects (font (size 1.524 1.524))))
  (property "Datasheet" "" (at 152.4 119.38 0) (effects (font (size 1.524 1.524)))) (pin "1"))

 (symbol (lib_id "stirrer_2_1-rescue:GND") (at 152.4 139.7 0) (unit 1) (in_bom yes) (on_board yes) (dnp no)
  (property "Reference" "#PWR016" (at 152.4 139.7 0) (effects (font (size 0.762 0.762)) hide))
  (property "Value" "GND" (at 152.4 141.478 0) (effects (font (size 0.762 0.762)) hide))
  (property "Footprint" "" (at 152.4 139.7 0) (effects (font (size 1.524 1.524))))
  (property "Datasheet" "" (at 152.4 139.7 0) (effects (font (size 1.524 1.524)))) (pin "1"))

 (symbol (lib_id "stirrer_2_1-rescue:VCC") (at 165.1 39.37 0) (unit 1) (in_bom yes) (on_board yes) (dnp no)
  (property "Reference" "#PWR07" (at 165.1 36.83 0) (effects (font (size 0.762 0.762)) hide))
  (property "Value" "VCC" (at 165.1 36.83 0) (effects (font (size 0.762 0.762))))
  (property "Footprint" "" (at 165.1 39.37 0) (effects (font (size 1.524 1.524))))
  (property "Datasheet" "" (at 165.1 39.37 0) (effects (font (size 1.524 1.524)))) (pin "1"))

 (symbol (lib_id "stirrer_2_1-rescue:GND") (at 165.1 49.53 0) (unit 1) (in_bom yes) (on_board yes) (dnp no)
  (property "Reference" "#PWR08" (at 165.1 49.53 0) (effects (font (size 0.762 0.762)) hide))
  (property "Value" "GND" (at 165.1 51.308 0) (effects (font (size 0.762 0.762)) hide))
  (property "Footprint" "" (at 165.1 49.53 0) (effects (font (size 1.524 1.524))))
  (property "Datasheet" "" (at 165.1 49.53 0) (effects (font (size 1.524 1.524)))) (pin "1"))

 (symbol (lib_id "stirrer_2_1-rescue:VCC") (at 44.45 76.2 0) (unit 1) (in_bom yes) (on_board yes) (dnp no)
  (property "Reference" "#PWR09" (at 44.45 73.66 0) (effects (font (size 0.762 0.762)) hide))
  (property "Value" "VCC" (at 44.45 73.66 0) (effects (font (size 0.762 0.762))))
  (property "Footprint" "" (at 44.45 76.2 0) (effects (font (size 1.524 1.524))))
  (property "Datasheet" "" (at 44.45 76.2 0) (effects (font (size 1.524 1.524)))) (pin "1"))

 (symbol (lib_id "stirrer_2_1-rescue:GND") (at 44.45 95.25 0) (unit 1) (in_bom yes) (on_board yes) (dnp no)
  (property "Reference" "#PWR010" (at 44.45 95.25 0) (effects (font (size 0.762 0.762)) hide))
  (property "Value" "GND" (at 44.45 97.028 0) (effects (font (size 0.762 0.762)) hide))
  (property "Footprint" "" (at 44.45 95.25 0) (effects (font (size 1.524 1.524))))
  (property "Datasheet" "" (at 44.45 95.25 0) (effects (font (size 1.524 1.524)))) (pin "1"))

 (symbol (lib_id "stirrer_2_1-rescue:VCC") (at 106.68 35.56 0) (unit 1) (in_bom yes) (on_board yes) (dnp no)
  (property "Reference" "#PWR011" (at 106.68 33.02 0) (effects (font (size 0.762 0.762)) hide))
  (property "Value" "VCC" (at 106.68 33.02 0) (effects (font (size 0.762 0.762))))
  (property "Footprint" "" (at 106.68 35.56 0) (effects (font (size 1.524 1.524))))
  (property "Datasheet" "" (at 106.68 35.56 0) (effects (font (size 1.524 1.524)))) (pin "1"))

 (symbol (lib_id "stirrer_2_1-rescue:GND") (at 91.44 35.56 180) (unit 1) (in_bom yes) (on_board yes) (dnp no)
  (property "Reference" "#PWR012" (at 91.44 35.56 0) (effects (font (size 0.762 0.762)) hide))
  (property "Value" "GND" (at 91.44 33.782 0) (effects (font (size 0.762 0.762)) hide))
  (property "Footprint" "" (at 91.44 35.56 0) (effects (font (size 1.524 1.524))))
  (property "Datasheet" "" (at 91.44 35.56 0) (effects (font (size 1.524 1.524)))) (pin "1"))

 (symbol (lib_id "stirrer_2_1-rescue:R") (at 69.85 149.86 90) (unit 1) (in_bom yes) (on_board yes) (dnp no)
  (property "Reference" "R2" (at 69.85 147.828 90) (effects (font (size 1.016 1.016))))
  (property "Value" "470R" (at 69.8246 149.6822 90) (effects (font (size 1.016 1.016))))
  (property "Footprint" "Resistors_SMD:R_0805_HandSoldering" (at 69.85 151.638 90) (effects (font (size 0.762 0.762)) hide))
  (property "Datasheet" "" (at 69.85 149.86 0) (effects (font (size 0.762 0.762))))
  (property "Part Number" "109-9798" (at 69.85 149.86 90) (effects (font (size 1.524 1.524)) hide))
  (property "Order Code" "WCR0805-470RFI" (at 69.85 149.86 90) (effects (font (size 1.524 1.524)) hide)) (pin "1") (pin "2"))

 (symbol (lib_id "stirrer_2_1-rescue:LED") (at 58.42 142.24 270) (unit 1) (in_bom yes) (on_board yes) (dnp no)
  (property "Reference" "D1" (at 60.96 142.24 0) (effects (font (size 1.27 1.27))))
  (property "Value" "LED 1206 yel" (at 55.88 142.24 0) (effects (font (size 1.27 1.27))))
  (property "Footprint" "LEDs:LED-1206" (at 58.42 142.24 0) (effects (font (size 1.524 1.524)) hide))
  (property "Datasheet" "" (at 58.42 142.24 0) (effects (font (size 1.524 1.524))))
  (property "Part Number" "LYN971-Z" (at 58.42 142.24 0) (effects (font (size 1.524 1.524)) hide))
  (property "Order Code" "122-6417" (at 58.42 142.24 0) (effects (font (size 1.524 1.524)) hide)) (pin "1") (pin "2"))

 (symbol (lib_id "stirrer_2_1-rescue:VCC") (at 58.42 133.35 0) (unit 1) (in_bom yes) (on_board yes) (dnp no)
  (property "Reference" "#PWR013" (at 58.42 130.81 0) (effects (font (size 0.762 0.762)) hide))
  (property "Value" "VCC" (at 58.42 130.81 0) (effects (font (size 0.762 0.762))))
  (property "Footprint" "" (at 58.42 133.35 0) (effects (font (size 1.524 1.524))))
  (property "Datasheet" "" (at 58.42 133.35 0) (effects (font (size 1.524 1.524)))) (pin "1"))

 (symbol (lib_id "stirrer_2_1-rescue:CONN_6") (at 33.02 85.09 0) (mirror y) (unit 1) (in_bom yes) (on_board yes) (dnp no)
  (property "Reference" "JP1" (at 34.29 85.09 90) (effects (font (size 1.524 1.524))))
  (property "Value" "DF13" (at 31.75 85.09 90) (effects (font (size 1.524 1.524))))
  (property "Footprint" "jakub:DF13-4P-1.25H" (at 33.02 85.09 0) (effects (font (size 1.524 1.524)) hide))
  (property "Datasheet" "" (at 33.02 85.09 0) (effects (font (size 1.524 1.524))))
  (property "Part Number" "DF13-4P-1.25H" (at 33.02 85.09 90) (effects (font (size 1.524 1.524)) hide))
  (property "Order Code" "132-4926" (at 33.02 85.09 90) (effects (font (size 1.524 1.524)) hide)) (pin "1") (pin "2") (pin "3") (pin "4") (pin "5") (pin "6"))

 (symbol (lib_id "stirrer_2_1-rescue:CONN_1") (at 43.18 33.02 0) (unit 1) (in_bom yes) (on_board yes) (dnp no)
  (property "Reference" "P1" (at 45.212 33.02 0) (effects (font (size 1.016 1.016)) (justify left)))
  (property "Value" "CONN_1" (at 43.18 31.623 0) (effects (font (size 0.762 0.762)) hide))
  (property "Footprint" "Connect:1pin" (at 43.18 33.02 0) (effects (font (size 1.524 1.524)) hide))
  (property "Datasheet" "" (at 43.18 33.02 0) (effects (font (size 1.524 1.524)))) (pin "1"))

 (symbol (lib_id "stirrer_2_1-rescue:CONN_1") (at 43.18 36.83 0) (unit 1) (in_bom yes) (on_board yes) (dnp no)
  (property "Reference" "P2" (at 45.212 36.83 0) (effects (font (size 1.016 1.016)) (justify left)))
  (property "Value" "CONN_1" (at 43.18 35.433 0) (effects (font (size 0.762 0.762)) hide))
  (property "Footprint" "Connect:1pin" (at 43.18 36.83 0) (effects (font (size 1.524 1.524)) hide))
  (property "Datasheet" "" (at 43.18 36.83 0) (effects (font (size 1.524 1.524)))) (pin "1"))

 (sheet (at 179.07 62.23) (size 63.5 72.39) (fields_autoplaced) (stroke (width 0) (type solid)) (fill (color 0 0 0 0.0000))
  (property "Sheetname" "powerModule_2_1" (at 179.07 61.5184 0) (effects (font (size 1.27 1.27)) (justify left bottom)))
  (property "Sheetfile" "../../../../tmp/git/stirrer_2_1/powerModule_2_1.sch" (at 179.07 135.2046 0) (effects (font (size 1.27 1.27)) (justify left top))) (pin "MOSI" input (at 179.07 74.93 180) (effects (font (size 1.524 1.524)) (justify left))) (pin "SCK" input (at 179.07 69.85 180) (effects (font (size 1.524 1.524)) (justify left)))
  (pin "~{CS_DAC2}" input (at 179.07 95.25 180) (effects (font (size 1.524 1.524)) (justify left)))
  (pin "~{CS_DAC1}" input (at 179.07 100.33 180) (effects (font (size 1.524 1.524)) (justify left))))

 (sheet_instances (path "" (page "1"))))
